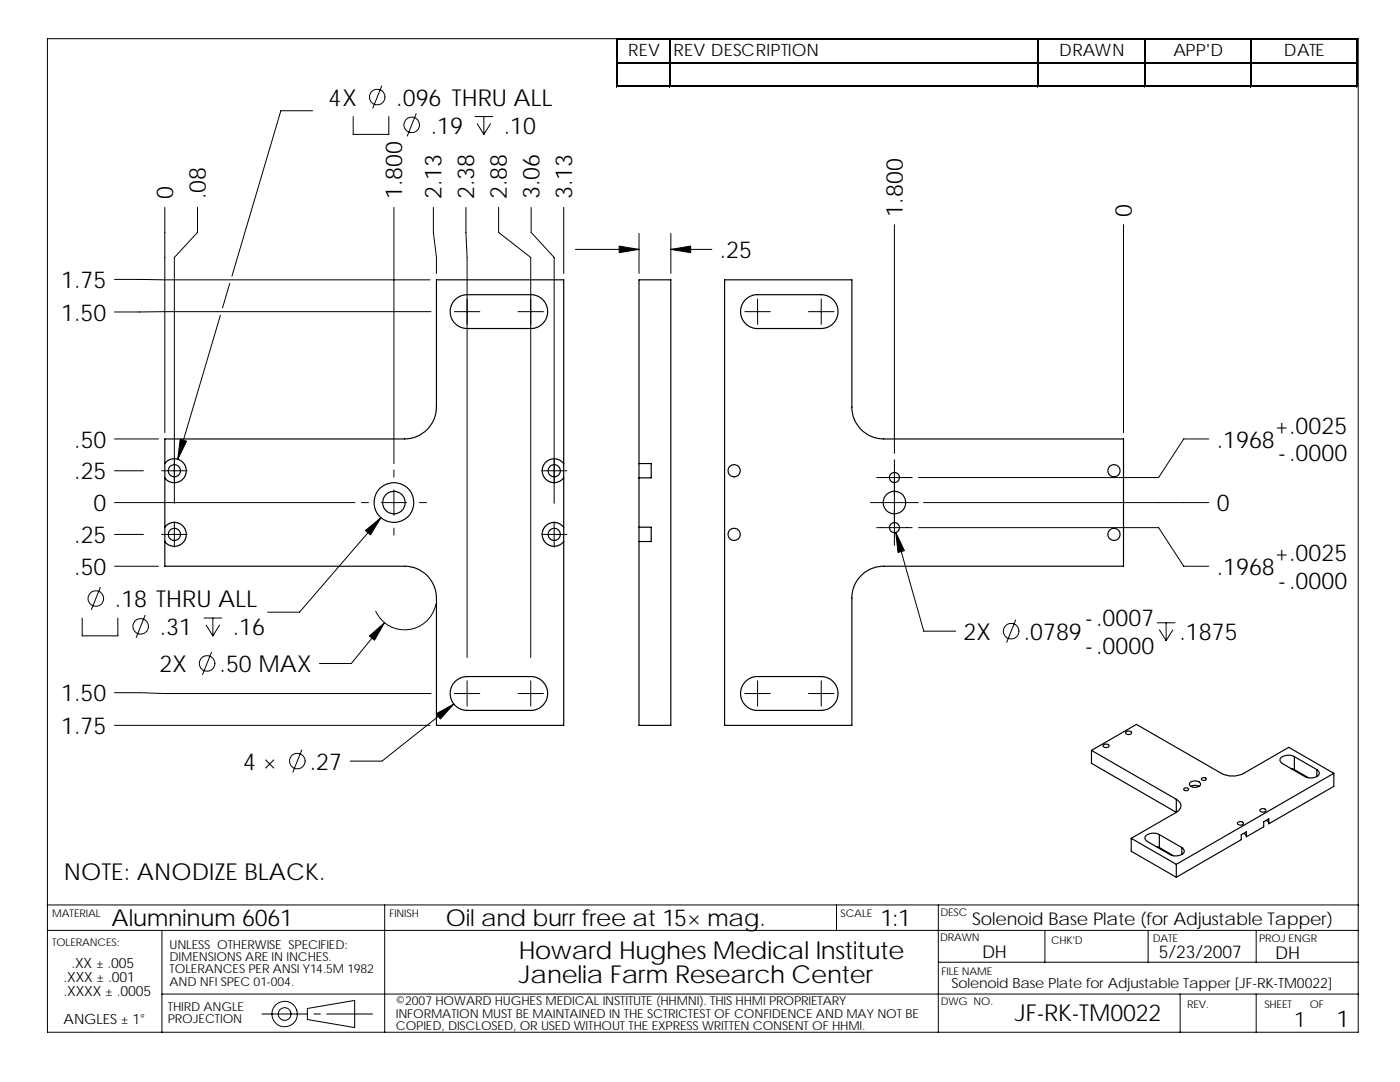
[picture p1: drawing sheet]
<svg xmlns="http://www.w3.org/2000/svg" width="279mm" height="216mm" viewBox="0 0 279 216" stroke-linecap="round" stroke-linejoin="round" font-family="sans-serif">
<g fill="none" stroke="#000" stroke-width=".2">
<path d="M9.5 7.7h261.6v198.3h-261.6zM76.2 17.1l-1.8 4.5M123 7.7v9.7M123.3 7.7h147.7M123.3 12.4h147.7M123.3 17.1h147.7M133.6 7.9v9.5M207.1 7.9v9.5M228.3 7.9v9.5M249.6 7.9v9.5M270.8 7.9v9.5M62.4 22.1h-6.4l-9.7 33"/>
<path d="M70.5 23.3v3.5h7.1v-3.5M83.1 22.7l-1.8 4.4M94.8 23.3h3.5M95.2 24.7l1.4 2.1M96.6 23.3v3.5M97.9 24.7l-1.3 2.1M22.8 55.8h63M32.9 41.4v44.9M39.4 41.4v5l-4.6 5v49M45.8 56.6l-1.4 4.8M78.6 41.4v51.1M86.5 41.4v5l.6 5v3.2"/>
<path d="M93 41.4v5l.2 5v79.8M99.5 41.4v5l6.4 5v79.8M106 41.4v5l4.6 5v49M112.5 41.4v13.2M114.8 49.8h12.7M127.5 46.6v8M133.9 46.6v8M133.9 49.8h8.2M151.2 59.6v5.1M163.9 59.6v5.1M178.5 44.8v45.7M224.2 44.8v41.5"/>
<path d="M44 62.9l-8.5 28.8M86 62.2l-63.2 .1M90.7 62.2h5.1M103.4 62.2h5.1M148.7 62.2h5M161.4 62.2h5M22.8 87.6h8.8M22.8 93.9h5.8M32.3 93.9h5M78.6 93.8v1.4M78.6 97.7v5.1M108.1 93.9h5"/>
<path d="M175 95.3h7.1M178.5 91.7v17.1M241.2 87.6h-5l-5 7.7h-47.9M20 117.2l-1.8 4.4M22.8 100.3h48M22.8 113h8.8M22.8 106.6h5.8M32.3 106.6h5M34.8 104.1v5.1M72.1 100.3h1.4M76 103.3l-16.2 18.9h-6.4M76.1 100.3h5.1"/>
<path d="M78.6 105.4v1.4M83.7 100.3h1.4M108.1 106.6h5M110.6 104.1v5.1M173.7 100.3h9.6M175 105.3h7.1M178.8 106.2l5.6 19.7h6.3M183.3 105.3h47.9l5 7.7h5M184.3 100.3h56.9M16.4 123.3v3.6h7.1v-3.6M22.8 138.2l10 .2h53.2M29 122.8l-1.8 4.4"/>
<path d="M40.7 123.3h3.6M41.1 124.7l1.4 2.2M42.2 130.2l-1.8 4.4M42.5 123.3v3.6M43.8 124.7l-1.3 2.2M76.8 124.2l-6.7 8.2h-6.3M87 120.6a6.4 6.4 0 0 1-5.5 5 6.4 6.4 0 0 1-6.5-3.7M90.7 138.4h5.1M93.2 135.8v5.1M103.4 138.4h5.1M105.9 135.8v5.1M148.7 138.4h5"/>
<path d="M151.2 135.8v5.1M161.4 138.4h5M163.9 135.8v5.1M202.7 123.7l-1.8 4.5M230.9 124.3h3.6M231.4 125.7l1.3 2.1M232.7 124.3v3.5M234.1 125.7l-1.4 2.1M22.8 144.7h63M60.2 149.6l-1.8 4.5M90.6 140.5l-14.4 11.4h-6.3M9.5 185.7h261.6"/>
<path d="M9.5 180.6h261.6M32.3 185.7v20.3M32.3 198.4h238.8M76.8 180.6v25.4M166.9 180.6v5.1M187.3 180.6v25.4M187.3 192h83.8M208.5 185.7v6.3M229.1 185.7v6.3M235.5 198.4v7.6M250.7 185.7v6.3M250.7 198.4v7.6"/>
<path d="M52.3 202.3h9.1M61.3 201.2l9.5-1.6v5.4l-9.5-1.6zM62.7 202.3h1.2M65.2 202.3h9.2"/>
<circle cx="75.3" cy="19.4" r="1.56"/>
<circle cx="82.2" cy="24.9" r="1.55"/>
<circle cx="19.1" cy="119.4" r="1.55"/>
<circle cx="28.1" cy="125" r="1.56"/>
<circle cx="41.3" cy="132.4" r="1.56"/>
<circle cx="201.8" cy="125.9" r="1.56"/>
<circle cx="59.3" cy="151.9" r="1.56"/>
<circle cx="56.8" cy="202.3" r="2.54"/>
<circle cx="56.8" cy="202.3" r="1.27"/>
</g>
<g fill="none" stroke="#000" stroke-width=".23">
<path d="M90.8 59.8l.9-.6 1.1-.4h13.5l1 .3 .8 .5 .7 .8 .4 1 .1 1.1-.5 1.4-.8 1-1.3 .6-13.5 .1-1.3-.3a3.3 3.3 0 0 1-1.8-4.5zM144.6 55.8h25.4v25.4a6.4 6.4 0 0 0 6.4 6.4h47.8v25.4h-47.8a6.3 6.3 0 0 0-6.4 6.3v25.4h-25.4zM148.8 59.8l1-.7 1-.3h13.5l.9 .3a3.3 3.3 0 0 1 2 2.7v.7l-.2 1a3.3 3.3 0 0 1-2.7 2l-13.1 .1-1.4-.3-1.2-.9-.7-1.5-.1-1.1 .1-.6zM32.9 87.6h47.9a6.4 6.4 0 0 0 6.3-6.4v-25.4h25.4v88.9h-25.4v-25.4a6.4 6.4 0 0 0-6.3-6.3h-47.9zM32.9 92.5l.5-.5 .6-.3 .6-.2 .9 .2 .8 .3 .4 .5 .4 .8 .1 .9-.5 1.2-.5 .5-.7 .3h-1.5l-.7-.4-.4-.4M112.5 92.5l-.5-.5-.8-.4-.7-.1-.7 .2-.5 .2-.6 .6-.4 .8-.1 .7 .1 .6 .3 .7 .7 .6 .6 .3 .7 .1 .8-.1 .5-.3 .6-.5M127.5 92.5v2.9M127.5 92.5v-36.7h6.4v88.9h-6.4v-36.6M127.5 95.4v9.8M127.5 92.5h2.5v2.9h-2.5M32.9 105.2l.5-.5 .6-.3 .6-.2 .9 .2 .8 .3 .4 .5 .4 .8 .1 .9-.5 1.2-.5 .5-.7 .3h-1.5l-.7-.4-.4-.4M112.5 105.2l-.5-.5-.8-.4-.7-.1-.7 .2-.5 .2-.6 .6-.4 .8-.1 .7 .1 .6 .3 .7 .7 .6 .6 .3 .7 .1 .8-.1 .5-.3 .6-.5"/>
<path d="M127.5 105.2v2.9M127.5 105.2h2.5v2.9h-2.5M105.9 141.8h-12.7l-1.3-.3a3.3 3.3 0 0 1-1.8-4.5 3.5 3.5 0 0 1 3.1-2h13.1l1.2 .4 .8 .6 .7 1 .3 1-.1 1.1-.4 1-.7 .9-.8 .5-1.4 .3M151.2 141.8h12.7l1.3-.3a3.3 3.3 0 0 0 2-2.8v-.7l-.2-.9a3.4 3.4 0 0 0-3.1-2.1h-13.1l-1.2 .4-.8 .6-.7 1-.3 1 .1 1.1 .4 1 .8 1 1 .5 1.1 .2M217.8 149.7l9-5.2 16.9 9.8a4.8 4.8 0 0 0 4.5 0l9-5.2 9 5.2M217.8 149.7l17 9.8M217.8 149.7v2.6l17 9.8M220.2 148.7a.78 .78 0 0 1 1.2 .1 .71 .71 0 0 1-1.3 .1zM224.7 146.1a.7 .7 0 0 1 1.1 .2 .61 .61 0 0 1-.6 .4 .61 .61 0 0 1-.5-.6zM234.8 159.5a1.38 1.38 0 0 1 .9 1.3 1.38 1.38 0 0 1-.9 1.3M234.8 159.5v2.6M236.3 157.3a.52 .52 0 0 1 .9 .3l-.7 .2-.3-.3z"/>
<path d="M237.6 156l.7-.2a1.05 1.05 0 0 1 1.3 .8 1.4 1.4 0 0 1-2.2-.1zM237.7 156.9l1-.2 .6 .2M239.3 156.9h.1M239.8 155.3l.5-.1 .4 .1a.47 .47 0 0 1-.4 .5 .47 .47 0 0 1-.5-.4zM257.6 153.3l.7 .3M258.3 151a2.19 2.19 0 0 0-2.9 .5l.1 .4 .4 .5 4.5 2.6a2.21 2.21 0 0 0 2.9-.6l-.1-.4-.4-.4M258.3 151l4.5 2.6M258.3 151v2.6M258.3 153.6l2.8 1.6M262.8 153.6v1.4M266.2 154.3l-31.4 18.2M266.2 154.3v2.6l-13 7.5v-1l-1 .6v1l-3.5 2v-1l-1 .6v1l-12.9 7.4"/>
<path d="M225.8 167.3l9 5.2M225.8 167.3v2.6l9 5.1M230.7 168.9l.7 .2M231.4 166.5a2.18 2.18 0 0 0-2.9 .6l.1 .4 .4 .4 4.5 2.6a2.18 2.18 0 0 0 2.8-.6v-.4l-.4-.4M231.4 166.5l4.5 2.6M231.4 166.5v2.6M231.4 169.1l2.8 1.7M234.8 172.5v2.5M234.8 162.1l-9 5.2M235.9 169.1v1.4M247 164.2a.68 .68 0 0 1 1.1 .2 .63 .63 0 0 1-.6 .3 .63 .63 0 0 1-.5-.5zM248.2 166.3l.5 .5"/>
<path d="M251.6 161.5a.66 .66 0 0 1 1 .3 .61 .61 0 0 1-.6 .3 .61 .61 0 0 1-.5-.5zM252.7 163.7l.5 .5"/>
<circle cx="34.8" cy="93.9" r="1.21"/>
<circle cx="110.6" cy="93.9" r="1.22"/>
<circle cx="146.5" cy="93.9" r="1.22"/>
<circle cx="178.5" cy="95.3" r="1"/>
<circle cx="222.3" cy="93.9" r="1.22"/>
<circle cx="34.8" cy="106.6" r="1.21"/>
<circle cx="78.6" cy="100.3" r="4"/>
<circle cx="78.6" cy="100.3" r="2.25"/>
<circle cx="110.6" cy="106.6" r="1.22"/>
<circle cx="146.5" cy="106.6" r="1.22"/>
<circle cx="178.5" cy="100.3" r="2.25"/>
<circle cx="178.5" cy="105.3" r="1"/>
<circle cx="222.3" cy="106.6" r="1.22"/>
</g>
<g fill="#000" stroke="#000" stroke-width=".2">
<path d="M123.6 49.1l3.9 .7-3.9 .6z" fill-rule="evenodd"/>
<path d="M133.9 49.8l3.9-.7v1.3z" fill-rule="evenodd"/>
<path d="M36 87.7l1.2 .3-1.7 3.7z" fill-rule="evenodd"/>
<path d="M72.9 105.9l3.1-2.6-2.1 3.4z" fill-rule="evenodd"/>
<path d="M178.8 106.2l1.7 3.7-1.3 .3z" fill-rule="evenodd"/>
<path d="M73.7 126.9l3.1-2.7-2.1 3.5z" fill-rule="evenodd"/>
<path d="M87.1 142.4l3.5-1.9-2.7 3z" fill-rule="evenodd"/>
</g>
<path d="M123.3 7.8h147.7M123.3 12.5h147.7M207.2 7.9v9.5M270.9 7.9v9.5" fill="none" stroke="#000" stroke-width=".25"/>
<path d="M123.1 7.7v9.7M123.3 17.2h147.7M133.7 7.9v9.5M228.5 7.9v9.5M249.7 7.9v9.5" fill="none" stroke="#000" stroke-width=".28"/>
<g font-size="4.9">
<text x="103.6" y="191.3">Howard Hughes Medical Institute</text>
<text x="103.6" y="196.2">Janelia Farm Research Center</text>
</g>
<g font-size="4.7">
<text x="65.6" y="21.1">4X</text>
<text x="79.1" y="21.1">.096 THRU ALL</text>
<text x="86" y="26.7">.19</text>
<text x="100.5" y="26.7">.10</text>
<text x="34.6" y="39.8" transform="rotate(-90 34.6 39.8)">0</text>
<text x="41.1" y="39.8" transform="rotate(-90 41.1 39.8)">.08</text>
<text x="80.3" y="39.8" transform="rotate(-90 80.3 39.8)">1.800</text>
<text x="88.1" y="39.8" transform="rotate(-90 88.1 39.8)">2.13</text>
<text x="94.7" y="39.8" transform="rotate(-90 94.7 39.8)">2.38</text>
<text x="101.2" y="39.8" transform="rotate(-90 101.2 39.8)">2.88</text>
<text x="107.7" y="39.8" transform="rotate(-90 107.7 39.8)">3.06</text>
<text x="114.2" y="39.8" transform="rotate(-90 114.2 39.8)">3.13</text>
<text x="180.2" y="43.2" transform="rotate(-90 180.2 43.2)">1.800</text>
<text x="225.9" y="43.2" transform="rotate(-90 225.9 43.2)">0</text>
<text x="143.7" y="51.5">.25</text>
<text x="12.2" y="57.5">1.75</text>
<text x="12.2" y="64">1.50</text>
<text x="14.8" y="89.3">.50</text>
<text x="242.8" y="89.3">.1968</text>
<text x="254.4" y="86.6">+.0025</text>
<text x="14.8" y="95.7">.25</text>
<text x="255.1" y="92.1">-.0000</text>
<text x="18.7" y="102">0</text>
<text x="242.8" y="102">0</text>
<text x="14.8" y="108.4">.25</text>
<text x="254.4" y="112">+.0025</text>
<text x="14.8" y="114.7">.50</text>
<text x="242.8" y="114.7">.1968</text>
<text x="255.1" y="117.5">-.0000</text>
<text x="22.9" y="121.2">.18 THRU ALL</text>
<text x="216.6" y="124.9">-.0007</text>
<text x="31.9" y="126.7">.31</text>
<text x="46.4" y="126.7">.16</text>
<text x="192.3" y="127.7">2X</text>
<text x="204.3" y="127.7">.0789</text>
<text x="216.6" y="130.5">-.0000</text>
<text x="235.4" y="127.7">.1875</text>
<text x="31.8" y="134.1">2X</text>
<text x="43.8" y="134.2">.50 MAX</text>
<text x="12.2" y="140">1.50</text>
<text x="12.2" y="146.5">1.75</text>
<text x="48.6" y="153.6">4 ×</text>
<text x="61.8" y="153.6">.27</text>
<text x="12.7" y="175.6">NOTE: ANODIZE BLACK.</text>
<text x="22.3" y="184.9">Alumninum 6061</text>
<text x="89" y="184.8">Oil and burr free at 15× mag.</text>
<text x="175.7" y="184.8">1:1</text>
<text x="202.5" y="203.8">JF-RK-TM0022</text>
<text x="266.7" y="205">1</text>
</g>
<text font-size="4.2" x="258.3" y="204.9">1</text>
<g font-size="3.5">
<text x="194" y="184.6">Solenoid Base Plate (for Adjustable Tapper)</text>
<text x="196" y="191.2">DH</text>
<text x="231.3" y="191.2">5/23/2007</text>
<text x="254.5" y="191.3">DH</text>
</g>
<g font-size="3.4">
<text x="125.4" y="11.2">REV</text>
<text x="134.4" y="11.2">REV DESCRIPTION</text>
<text x="211.4" y="11.2">DRAWN</text>
<text x="234.2" y="11.2">APP'D</text>
<text x="256.2" y="11.2">DATE</text>
</g>
<g font-size="2.8">
<text x="12.7" y="195.9">.XXX ± .001</text>
<text x="14.3" y="193.1">.XX ± .005</text>
<text x="189.9" y="197.2">Solenoid Base Plate for Adjustable Tapper [JF-RK-TM0022]</text>
<text x="12.7" y="198.7">.XXXX ± .0005</text>
<text x="12.7" y="204.4">ANGLES ± 1°</text>
</g>
<g font-size="2.5">
<text x="33.8" y="189.3">UNLESS OTHERWISE SPECIFIED:</text>
<text x="33.8" y="191.8">DIMENSIONS ARE IN INCHES.</text>
<text x="33.8" y="196.7">AND NFI SPEC 01-004.</text>
<text x="33.8" y="194.2">TOLERANCES PER ANSI Y14.5M 1982</text>
<text x="33.5" y="201.7">THIRD ANGLE</text>
<text x="79" y="200.6">©2007 HOWARD HUGHES MEDICAL INSTITUTE (HHMNI). THIS HHMI PROPRIETARY</text>
<text x="79" y="203">INFORMATION MUST BE MAINTAINED IN THE SCTRICTEST OF CONFIDENCE AND MAY NOT BE</text>
<text x="33.5" y="204.2">PROJECTION</text>
<text x="79" y="205.5">COPIED, DISCLOSED, OR USED WITHOUT THE EXPRESS WRITTEN CONSENT OF HHMI.</text>
</g>
<g font-size="2.1">
<text x="10.4" y="182.9">MATERIAL</text>
<text x="77.7" y="183">FINISH</text>
<text x="167.8" y="182.9">SCALE</text>
<text x="187.7" y="182.8">DESC</text>
<text x="10.4" y="188.8">TOLERANCES:</text>
<text x="187.6" y="187.8">DRAWN</text>
<text x="209.8" y="188.3">CHK'D</text>
<text x="230" y="187.9">DATE</text>
<text x="251.3" y="187.9">PROJ ENGR</text>
<text x="187.9" y="194.5">FILE NAME</text>
<text x="187.7" y="200.6">DWG NO.</text>
<text x="236.9" y="201.2">REV.</text>
<text x="252.3" y="201.1">SHEET</text>
<text x="261.4" y="201.1">OF</text>
</g>
</svg>
